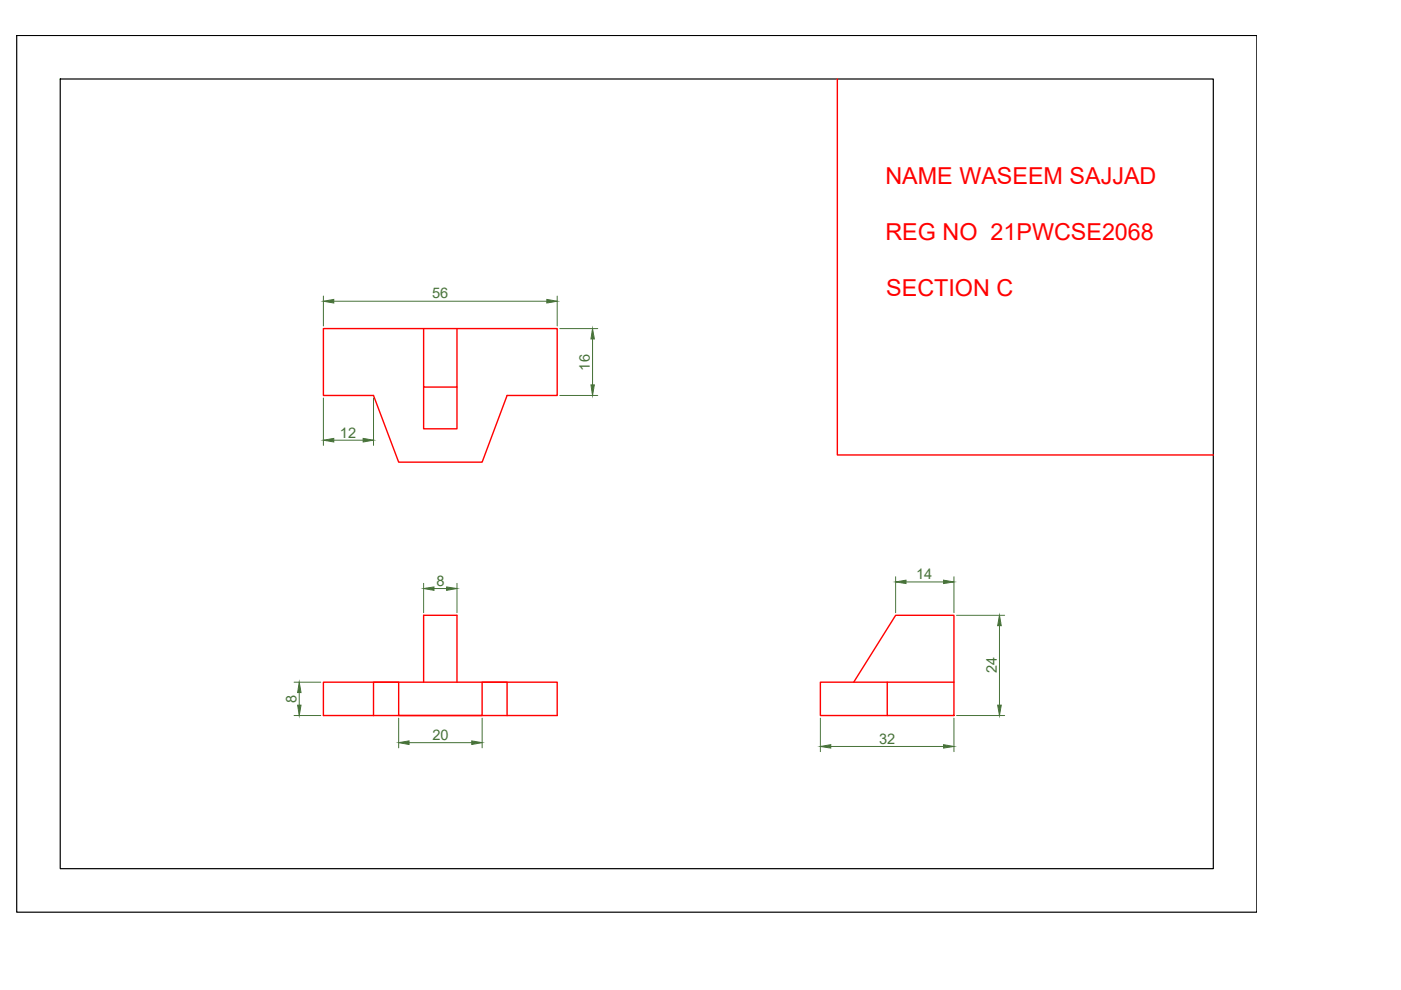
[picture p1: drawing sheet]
<svg xmlns="http://www.w3.org/2000/svg" width="297mm" height="210mm" viewBox="0 0 297 210" stroke-linecap="round" stroke-linejoin="round" font-family="sans-serif">
<!-- layer: 0 -->
<path d="M3.5 7.5h263v185.9h-263zM12.8 16.7h244.4v167.5h-244.4z" fill="none" stroke="#000" stroke-width=".25"/>
<!-- layer: FV SV TV -->
<path d="M177.5 16.7v79.8h79.7M68.6 69.7h49.5v14.1h-10.6l-5.3 14.2h-17.7l-5.3-14.2h-10.6zM89.8 69.7v12.4h7.1v-12.4M89.8 82.1v8.8h7.1v-8.8M79.2 151.7h28.3M79.2 151.7h-10.6v-7.1h49.5v7.1h-10.6M79.2 151.7v-7.1h5.3v7.1h17.7v-7.1h5.3v7.1M89.8 144.6v-14.1h7.1v14.1M181 144.6l8.9-14.1h12.4v14.1M188.1 144.6h14.2v7.1h-14.2zM188.1 144.6h-14.2v7.1h14.2" fill="none" stroke="#f00" stroke-width=".3"/>
<!-- layer: dimension LINES -->
<g fill="none" stroke="#477239" stroke-width=".21">
<path d="M68.6 62.8v6.3M70.8 63.9h45.1M118.1 62.8v6.3M118.7 69.7h8M125.6 71.9v9.7M68.6 84.4v10M70.8 93.3h6.2M79.2 84.4v10M118.7 83.8h8M89.8 123.7v6.2M92 124.8h2.7M96.9 123.7v6.2"/>
<path d="M189.9 122.3v7.6M192.1 123.4h8M202.3 122.3v7.6M202.8 130.5h10.2M211.9 132.7v16.8M62.3 151.7h5.7M62.3 144.6h5.7M63.4 146.8v2.7M84.5 152.3v6.3M86.7 157.5h13.3M102.2 152.3v6.3M173.9 152.3v7.1"/>
<path d="M176.1 158.3h24M202.3 152.3v7.1M202.8 151.7h10.2"/>
</g>
<g fill="#477239" stroke="#477239" stroke-width=".21">
<path d="M125.6 69.7l.4 2.2h-.7z"/>
<path d="M125.3 81.6h.7l-.4 2.2z"/>
<path d="M68.6 63.9l2.2-.4v.7z"/>
<path d="M115.9 63.5l2.2 .4-2.2 .3z"/>
<path d="M89.8 124.8l2.2-.4v.8z"/>
<path d="M94.7 124.4l2.2 .4-2.2 .4z"/>
<path d="M84.5 157.5l2.2-.4v.7z"/>
<path d="M100 157.1l2.2 .4-2.2 .3z"/>
<path d="M211.9 130.5l.4 2.2h-.8z"/>
<path d="M211.5 149.5h.8l-.4 2.2z"/>
<path d="M63.4 144.6l.4 2.2h-.7z"/>
<path d="M63.1 149.5h.7l-.4 2.2z"/>
<path d="M68.6 93.3l2.2-.4v.8z"/>
<path d="M77 92.9l2.2 .4-2.2 .4z"/>
<path d="M189.9 123.4l2.2-.4v.7z"/>
<path d="M200.1 123l2.2 .4-2.2 .3z"/>
<path d="M173.9 158.3l2.2-.4v.7z"/>
<path d="M200.1 157.9l2.2 .4-2.2 .3z"/>
</g>
<g font-size="4.9" fill="#f00">
<text x="187.7" y="38.9">NAME WASEEM SAJJAD</text>
<text x="187.7" y="50.8">REG NO 21PWCSE2068</text>
<text x="187.9" y="62.7">SECTION C</text>
</g>
<g font-size="3.1" fill="#477239">
<text x="91.6" y="63.3">56</text>
<text x="125" y="78.6" transform="rotate(-90 125 78.6)">16</text>
<text x="72.1" y="92.8">12</text>
<text x="92.5" y="124.2">8</text>
<text x="194.3" y="122.8">14</text>
<text x="211.4" y="142.8" transform="rotate(-90 211.4 142.8)">24</text>
<text x="62.9" y="149" transform="rotate(-90 62.9 149)">8</text>
<text x="91.7" y="156.9">20</text>
<text x="186.4" y="157.7">32</text>
</g>
</svg>
